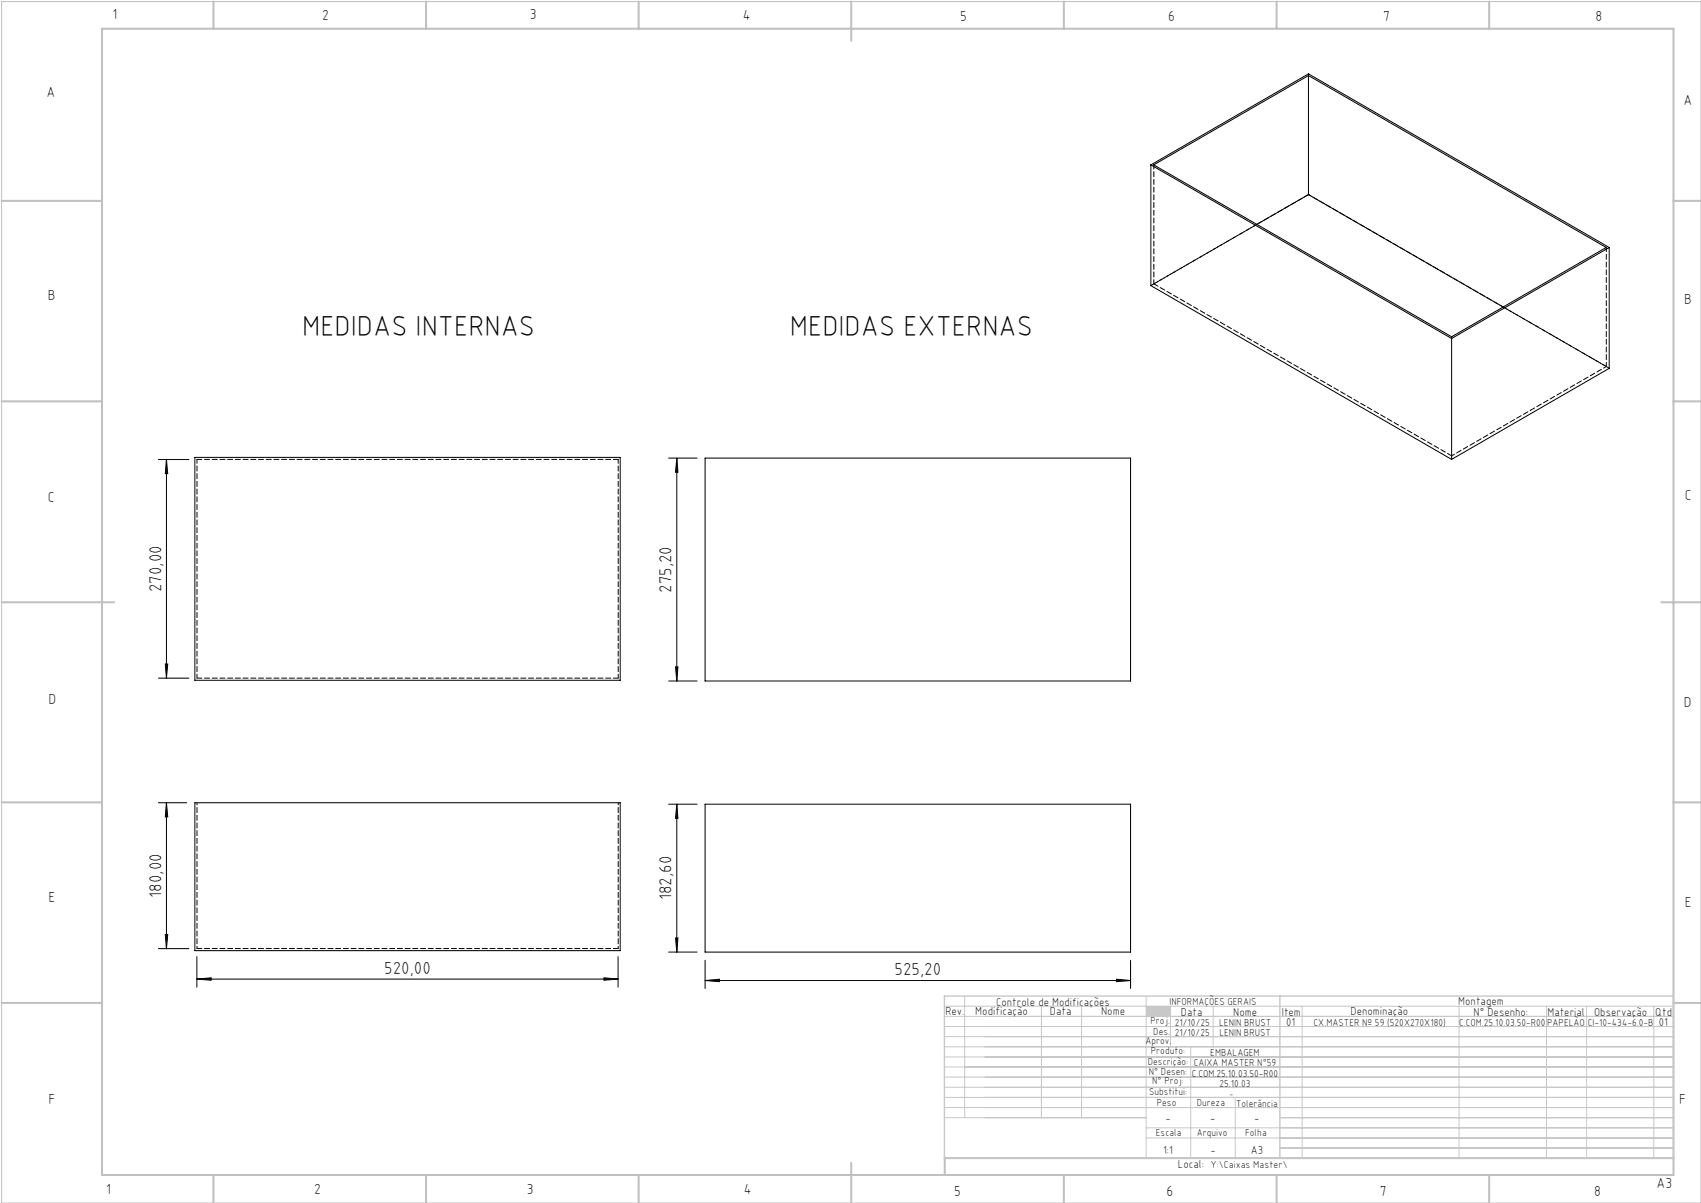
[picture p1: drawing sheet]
<svg xmlns="http://www.w3.org/2000/svg" width="420mm" height="297mm" viewBox="0 0 420 297" stroke-linecap="round" stroke-linejoin="round" font-family="sans-serif">
<path d="M.4 .4h419.6v296.6h-419.6z" fill="none" stroke="#c0c0c0" stroke-width=".25"/>
<g fill="none" stroke="#c0c0c0" stroke-width=".5">
<path d="M25.2 7.1h388v283h-388zM52.7 .4v6.7M105.2 .4v6.7M157.7 .4v6.7M210.2 .4v9.7M262.7 .4v6.7M315.2 .4v6.7M367.7 .4v6.7M.4 49.6h24.8M413.2 49.6h6.8M.4 99.1h24.8M413.2 99.1h6.8"/>
<path d="M.4 148.7h27.8M410.2 148.7h9.8M.4 198.1h24.8M413.2 198.1h6.8M.4 247.6h24.8M413.2 247.6h6.8M52.7 290.1v6.9M105.2 290.1v6.9M157.7 290.1v6.9M210.2 287.1v9.9M262.7 290.1v6.9M315.2 290.1v6.9"/>
<path d="M367.7 290.1v6.9M413.2 285.9h-179.9v4.2"/>
</g>
<g fill="none" stroke="#c3c8d2" stroke-width=".25">
<path d="M233.2 250.9h180M233.2 248.4h180M233.2 253.4h180M233.2 255.9h180M233.2 258.4h180M238.2 245.9v30M257.1 248.4v27.5M267.1 248.4v27.5M283 245.9v40M289 248.4v10M294 258.4v27.5M299.5 248.4v10"/>
<path d="M321.5 248.4v37.5M360.3 248.4v37.5M381.8 248.4v37.5M391.8 248.4v37.5M408.3 248.4v37.5M233.2 260.9h180M233.2 263.4h180M233.2 265.9h180M233.2 268.4h180M233.2 270.9h180M233.2 273.4h180M233.2 275.9h49.8"/>
<path d="M283 278.4h130.2M305 270.9v15M316 275.9h97.2M283 280.9h130.2M316 283.4h97.2"/>
</g>
<path d="M233.2 245.9h180v40h-180zM316 245.9v40" fill="none" stroke="#c3c8d2" stroke-width=".35"/>
<path d="M283 248.4h6v2.5h-6z" fill-rule="evenodd" fill="#c3c8d2"/>
<g fill="none" stroke="#000" stroke-width=".25">
<path d="M323.1 18.7v29.3M284.2 40.7v29.8l74.2 42.9M284.2 40.7l74.2 42.9M284.2 40.7l38.9-22.5 74.2 42.9M284.9 40.7l38.2-22 73.5 42.4-38.2 22zM323.1 48l48.1 27.8M323.1 48l-12.8 7.4M397.3 61.1l-38.9 22.5M397.3 61.1v29.8l-38.9 22.5M358.4 83.6v29.8M39.1 113.4h7.5M41.1 113.4v54"/>
<path d="M41.1 113.4l.3 3.5h-.6zM48.1 112.9h105v55.1h-105zM165.1 113.1h7M167.1 113.1v55M167.1 113.1l.3 3.5h-.6zM174.1 113.1h105.1v55h-105.1zM39.1 167.4h7.5M40.8 163.9h.6l-.3 3.5zM165.1 168.1h7M166.8 164.6h.6l-.3 3.5zM39.1 198.2h7M41.1 198.2v36"/>
<path d="M41.1 198.2l.3 3.5h-.6zM48.1 198.2h105v36.5h-105zM165.1 198.5h7M167.1 198.5v36.6M167.1 198.5l.3 3.5h-.6zM174.1 198.5h105.1v36.6h-105.1zM39.1 234.2h7.5M40.8 230.7h.6l-.3 3.5zM48.6 236.2v7.5M152.6 236.2v7.5M165.1 235.1h7M166.8 231.6h.6l-.3 3.5z"/>
<path d="M174.1 237.1v6.9M279.2 237.1v6.9M48.6 241.7l3.5-.3v.6zM48.6 241.7h104M149.1 241.4l3.5 .3-3.5 .3zM174.1 242.1l3.5-.3v.6zM174.1 242.1h105.1M275.7 241.8l3.5 .3-3.5 .3z"/>
</g>
<g fill="#000">
<path d="M40.8 163.9h.6l-.3 3.5zM41.1 113.4l.3 3.5h-.6zM166.8 164.6h.6l-.3 3.5zM167.1 113.1l.3 3.5h-.6z"/>
<path d="M41.1 198.2l.3 3.5h-.6zM40.8 230.7h.6l-.3 3.5zM167.1 198.5l.3 3.5h-.6zM166.8 231.6h.6l-.3 3.5z"/>
<path d="M48.6 241.7l3.5-.3v.6zM149.1 241.4l3.5 .3-3.5 .3zM174.1 242.1l3.5-.3v.6zM275.7 241.8l3.5 .3-3.5 .3z"/>
</g>
<path d="M48.6 198.2v36M152.6 198.2v36" fill="none" stroke="#000" stroke-width=".25" stroke-dasharray="1.3 .6" stroke-dashoffset=".7"/>
<path d="M323.1 48l-38.9 22.5M284.9 70.1l73.5 42.4M48.6 113.4h104M152.6 167.4h-104M48.6 234.2h104" fill="none" stroke="#000" stroke-width=".25" stroke-dasharray="1.3 .6" stroke-dashoffset=".1"/>
<path d="M152.6 113.4v54M48.6 167.4v-54" fill="none" stroke="#000" stroke-width=".25" stroke-dasharray="1.3 .6" stroke-dashoffset=".3"/>
<path d="M323.1 18.2v.4M323.1 48h.1M358.4 83.1v.5" fill="none" stroke="#000" stroke-width=".25" stroke-dasharray="1.3 .6"/>
<path d="M284.9 40.7v29.4M310.4 55.4l-25.5 14.7M396.6 61.1v29.4M396.6 90.5l-25.4-14.7" fill="none" stroke="#000" stroke-width=".25" stroke-dasharray="1.3 .6" stroke-dashoffset=".2"/>
<path d="M358.4 112.5l38.2-22" fill="none" stroke="#000" stroke-width=".25" stroke-dasharray="1.3 .6" stroke-dashoffset=".5"/>
<path d="M397.4 90.9l-74.3-42.9" fill="none" stroke="#000" stroke-width=".25" stroke-dasharray="1.3 .6" stroke-dashoffset=".6"/>
<g font-size="7.1">
<text x="74.6" y="82.9">MEDIDAS INTERNAS</text>
<text x="195" y="82.9">MEDIDAS EXTERNAS</text>
</g>
<g font-size="4.3">
<text x="39.8" y="146.2" transform="rotate(-90 39.8 146.2)">270,00</text>
<text x="165.8" y="146.4" transform="rotate(-90 165.8 146.4)">275,20</text>
<text x="39.8" y="221.7" transform="rotate(-90 39.8 221.7)">180,00</text>
<text x="165.8" y="222.3" transform="rotate(-90 165.8 222.3)">182,60</text>
<text x="94.9" y="240.4">520,00</text>
<text x="220.9" y="240.8">525,20</text>
</g>
<g font-size="3.6">
<text x="27.8" y="4.8">1</text>
<text x="79.5" y="4.9">2</text>
<text x="130.8" y="4.8">3</text>
<text x="183.4" y="4.9">4</text>
<text x="237.1" y="5.1">5</text>
<text x="288.4" y="5.2">6</text>
<text x="341.5" y="5.1">7</text>
<text x="394" y="5.2">8</text>
<text x="11.5" y="24">A</text>
<text x="415.7" y="25.8">A</text>
<text x="11.8" y="74.1">B</text>
<text x="415.8" y="75.1">B</text>
<text x="11.8" y="124">C</text>
<text x="416" y="123.5">C</text>
<text x="12" y="173.7">D</text>
<text x="415.8" y="174.7">D</text>
<text x="12" y="222.6">E</text>
<text x="416" y="223.9">E</text>
<text x="12" y="272.6">F</text>
<text x="414.6" y="272.6">F</text>
<text x="409" y="293.3">A3</text>
<text x="26.2" y="294.8">1</text>
<text x="77.6" y="294.8">2</text>
<text x="130.1" y="294.8">3</text>
<text x="183.7" y="294.7">4</text>
<text x="235.6" y="295.2">5</text>
<text x="288" y="295.2">6</text>
<text x="340.7" y="295.2">7</text>
<text x="393.6" y="295.2">8</text>
</g>
<g font-size="2.9">
<text x="240.8" y="250.6">Modificação</text>
<text x="259.2" y="250.6">Data</text>
<text x="271.9" y="250.6">Nome</text>
<text x="290.9" y="288.4">Local:</text>
</g>
<g font-size="2.8">
<text x="233.4" y="250.6">Rev.</text>
<text x="246" y="248.4">Controle de Modificações</text>
<text x="291.6" y="250.8">Data</text>
<text x="304.5" y="250.8">Nome</text>
<text x="316.5" y="250.9">Item</text>
<text x="333.5" y="250.5">Denominação</text>
<text x="360.1" y="248.2">Montagem</text>
<text x="363.9" y="250.8">N° Desenho:</text>
<text x="382.1" y="250.8">Material</text>
<text x="393.6" y="250.8">Observação</text>
<text x="408.7" y="250.9">Qtd</text>
<text x="317.6" y="253.3">01</text>
<text x="409.6" y="253.3">01</text>
<text x="287.7" y="276.9">-</text>
<text x="298.8" y="276.9">-</text>
<text x="309.7" y="276.9">-</text>
<text x="287.2" y="284.8">1:1</text>
<text x="298.9" y="284.8">-</text>
<text x="308.8" y="284.8">A3</text>
</g>
<g font-size="2.5">
<text x="288.7" y="248.2">INFORMAÇÕES GERAIS</text>
<text x="282.8" y="257.8">Aprov.</text>
<text x="284.1" y="252.9">Proj.</text>
<text x="284.8" y="255.4">Des.</text>
<text x="290.1" y="255.8">21/10/25</text>
<text x="290.1" y="253.3">21/10/25</text>
<text x="301" y="253.3">LENIN BRUST</text>
<text x="301.1" y="255.8">LENIN BRUST</text>
<text x="324.3" y="253.3">CX.MASTER Nº 59 (520X270X180)</text>
<text x="360.3" y="253.3">C.COM.25.10.03.50-R00</text>
<text x="382" y="253.3">PAPELÃO</text>
<text x="392" y="253.3">CI-10-434-6.0-B</text>
<text x="283.4" y="262.9">Descrição:</text>
<text x="284.2" y="260.3">Produto:</text>
<text x="294.7" y="263.3">CAIXA MASTER N°59</text>
<text x="298.8" y="260.7">EMBALAGEM</text>
<text x="283.7" y="265.4">N° Desen:</text>
<text x="284.5" y="267.7">N° Proj:</text>
<text x="294.3" y="265.9">C.COM.25.10.03.50-R00</text>
<text x="301.1" y="268.3">25.10.03</text>
<text x="283.7" y="270.4">Substitui:</text>
<text x="285.6" y="273">Peso</text>
<text x="295.5" y="273">Dureza</text>
<text x="305.2" y="273.3">Tolerância</text>
<text x="285.4" y="280.4">Escala</text>
<text x="295.5" y="280.4">Arquivo</text>
<text x="307.5" y="280.4">Folha</text>
<text x="298.9" y="288.4">Y:\Caixas Master\</text>
</g>
<text font-size="2.1" x="303.5" y="270.9">-</text>
</svg>
